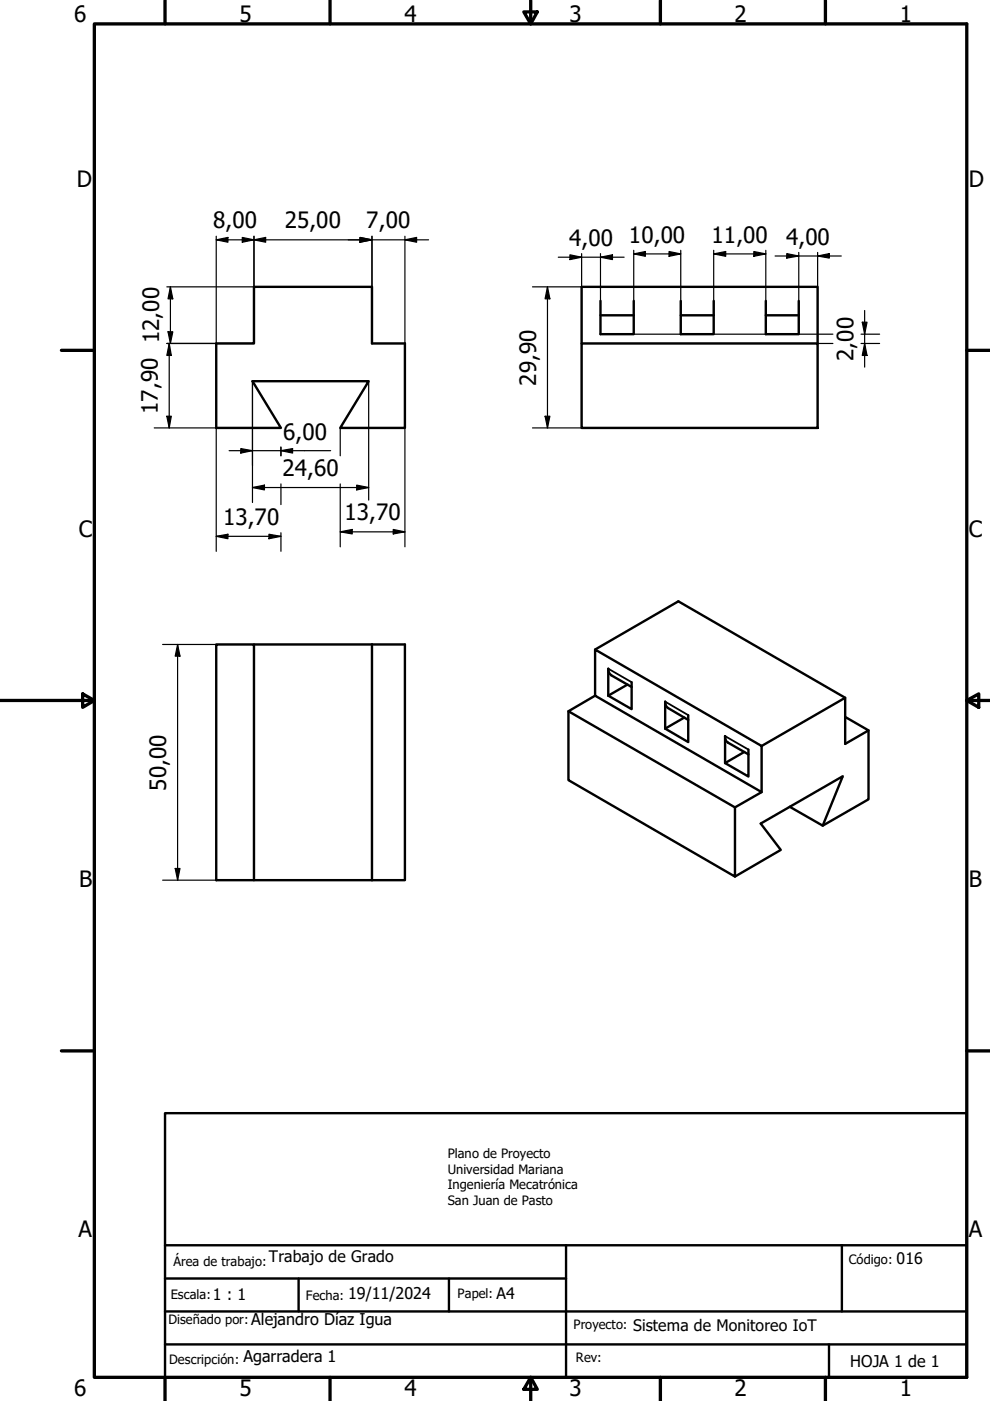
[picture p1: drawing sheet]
<svg xmlns="http://www.w3.org/2000/svg" width="210mm" height="297mm" viewBox="0 0 210 297" stroke-linecap="round" stroke-linejoin="round" font-family="sans-serif">
<!-- layer: Visible (ISO) -->
<g fill="none" stroke="#000" stroke-width=".51">
<path d="M53.8 60.8h25.1v12h7v17.9h-13.8l6.1-9.9h-24.7l6.1 9.9h-13.8v-17.9h8zM123.3 72.8v-12h50.1v12M123.3 72.8h50.1v17.9h-50.1zM127.3 63.8v7.1h7.1v-7.1M127.3 66.9h7.1M144.3 63.8v7.1h7v-7.1M144.3 66.9h7M162.4 63.8v7.1h7v-7.1M162.4 66.9h7M45.8 136.6h8v50h-8zM53.8 136.6h32.1v50h-7M78.9 136.6v50"/>
<path d="M126.2 137.7l17.6-10.2 35.4 20.4v9.8l4.9-2.8-4.9-2.9M126.2 137.7l35.3 20.5v9.7l-35.3-20.4zM120.5 150.8v14.6l35.3 20.5v-14.7M126.2 147.5l-5.7 3.3 35.3 20.4 5.7-3.3M133 145.1l-4 2.4M133.9 145.7l-4.3-2.5-.6-.8v-.6v5.7M133.9 144.6v5.8l-4.9-2.9M145.1 152.1l-4.1 2.4M145.9 151.6v5.7l-4.9-2.8M145.9 152.6l-4.3-2.5-.5-.8-.1-.5v5.7M157.8 159.4l-4.1 2.4M158.7 158.9v5.7l-5-2.8"/>
<path d="M158.7 159.9l-4.3-2.4-.4-.4-.3-1v5.7M179.2 147.9l-17.7 10.3M184.1 154.9v14.6l-9.7 5.6-7-4M174.4 175.1l4.3-10.5-17.4 10 4.2 5.6-9.7 5.7M53.8 186.6h25.1"/>
</g>
<!-- layer: Visible fina (ISO) -->
<path d="M129 141.8l4.9 2.8M141 148.8l4.9 2.8M153.7 156.1l5 2.8" fill="none" stroke="#000" stroke-width=".38"/>
<path d="M35 236h170v56h-170zM35 271.1h85M35 278.1h170M35 264h170M63.3 271.1v7M95.2 271.1v7M120 264v28M178.5 264v14.1M35 285h170M175.8 285v7" fill="none" stroke="#000" stroke-width=".51"/>
<!-- layer: Borde (ISO) -->
<g fill="none" stroke="#000" stroke-width=".7">
<path d="M20 5.1h185v286.9h-185zM35 0v5.1M70 0v5.1M111.1 2.5h2.8l-1.4 2.6zM112.5 0v5.1M140 0v5.1M175 0v5.1M13 74.3h7M205 74.3h5M0 148.5h20M17.5 147.1l2.5 1.4-2.5 1.5zM205 148.5l2.5-1.4v2.9z"/>
<path d="M205 148.5h5M13 222.8h7M205 222.8h5M35 292v5M70 292v5M112.5 292l1.4 2.6h-2.8zM112.5 292v5M140 292v5M175 292v5"/>
</g>
<!-- layer: Cota (ISO) -->
<g fill="none" stroke="#000" stroke-width=".25">
<path d="M45.8 50.8l2.5-.5v1.1zM45.8 50.8h45.1M45.8 50.1v22.7M51.4 50.3l2.4 .5-2.4 .6zM53.8 50.8l2.5-.5v1.1zM53.8 50.1v22.7h-18.4M76.3 50.3l2.6 .5-2.6 .6zM78.9 50.1v22.7M85.9 50.8l2.4-.5v1.1zM85.9 50.1v22.7M118.4 54.5h13.9M120.8 54l2.5 .5-2.5 .5z"/>
<path d="M123.3 53.8v7h-10.4M127.3 54.5l2.6-.5v1zM127.3 53.8v10M134.4 53.8l2.4-.5v1zM134.4 53.8h9.9M134.4 53.1v10.7M141.9 53.3l2.4 .5-2.4 .5zM144.3 53.1v13.8M151.3 53.8l2.6-.5v1zM151.3 53.8h11.1M151.3 53.1v13.8M159.8 53.3l2.6 .5-2.6 .5z"/>
<path d="M162.4 53.1v10.7M164.3 54.3h14.1M166.8 53.8l2.6 .5-2.6 .4zM169.4 53.5v10.3M173.4 54.3l2.4-.5v.9zM173.4 53.5v7.3M35.4 60.8h18.4M35.6 70.3h1l-.5 2.5zM35.9 72.8l.4 2.6h-.9zM35.9 72.8v17.9M36.1 60.8l.5 2.6h-1zM36.1 60.8v12"/>
<path d="M116.1 60.8l.5 2.6h-1zM116.1 60.8v29.9M134.4 70.9h42.2M173.4 72.8h3.2M182.6 72.8h3.9M182.6 70.9h3.9M182.8 68.3h1l-.5 2.6zM183.3 72.8l.5 2.6h-1zM183.3 65.8v12M32.7 90.7h13.1v26.2M35.4 88.3h.9l-.4 2.4zM48.6 95.6h21.5"/>
<path d="M51.1 95.1l2.4 .5-2.4 .5zM53.5 80.8v25.7M59.6 95.6l2.4-.5v1zM59.6 94.8v1.8M72.1 90.7v5.9M78.2 80.8v25.2M85.9 90.7v25.2M112.9 90.7h10.4M115.6 88.3h1l-.5 2.4zM45.8 113.7l2.5-.4v.9zM45.8 113.7h13.8M53.5 103.4l2.6-.5v1z"/>
<path d="M53.5 103.4h24.7M57 113.3l2.6 .4-2.6 .5zM59.6 102.6v4.4M59.6 113v3.9M72.1 112.8l2.6-.5v.9zM72.1 112.8h13.8M72.1 102.6v13.3M75.6 102.9l2.6 .5-2.6 .5zM83.4 112.3l2.5 .5-2.5 .4zM34.5 136.6h11.3M37.7 136.6l.5 2.5h-1.1zM37.7 136.6v50"/>
<path d="M34.5 186.6h11.3M37.1 184.1h1.1l-.5 2.5z"/>
</g>
<g fill="#000">
<path d="M45.8 50.8l2.5-.5v1.1zM51.4 50.3l2.4 .5-2.4 .6zM53.8 50.8l2.5-.5v1.1zM76.3 50.3l2.6 .5-2.6 .6zM85.9 50.8l2.4-.5v1.1zM120.8 54l2.5 .5-2.5 .5zM127.3 54.5l2.6-.5v1zM134.4 53.8l2.4-.5v1zM141.9 53.3l2.4 .5-2.4 .5zM151.3 53.8l2.6-.5v1zM159.8 53.3l2.6 .5-2.6 .5zM166.8 53.8l2.6 .5-2.6 .4z"/>
<path d="M173.4 54.3l2.4-.5v.9zM35.6 70.3h1l-.5 2.5zM35.9 72.8l.4 2.6h-.9zM36.1 60.8l.5 2.6h-1zM116.1 60.8l.5 2.6h-1zM182.8 68.3h1l-.5 2.6zM183.3 72.8l.5 2.6h-1zM35.4 88.3h.9l-.4 2.4zM51.1 95.1l2.4 .5-2.4 .5zM59.6 95.6l2.4-.5v1zM115.6 88.3h1l-.5 2.4zM45.8 113.7l2.5-.4v.9z"/>
<path d="M53.5 103.4l2.6-.5v1zM57 113.3l2.6 .4-2.6 .5zM72.1 112.8l2.6-.5v.9zM75.6 102.9l2.6 .5-2.6 .5zM83.4 112.3l2.5 .5-2.5 .4zM37.7 136.6l.5 2.5h-1.1zM37.1 184.1h1.1l-.5 2.5z"/>
</g>
<g font-size="4.8">
<text x="15.7" y="4.6">6</text>
<text x="50.8" y="4.6">5</text>
<text x="85.8" y="4.6">4</text>
<text x="120.8" y="4.6">3</text>
<text x="155.8" y="4.6">2</text>
<text x="190.8" y="4.6">1</text>
<text x="16.3" y="39.5">D</text>
<text x="205.4" y="39.5">D</text>
<text x="45.2" y="48.4">8,00</text>
<text x="60.4" y="48.4">25,00</text>
<text x="77.7" y="48.4">7,00</text>
<text x="120.6" y="52.1">4,00</text>
<text x="133.3" y="51.4">10,00</text>
<text x="150.9" y="51.4">11,00</text>
<text x="166.7" y="51.9">4,00</text>
<text x="33.7" y="72.8" transform="rotate(-90 33.7 72.8)">12,00</text>
<text x="181" y="76.5" transform="rotate(-90 181 76.5)">2,00</text>
<text x="113.7" y="81.8" transform="rotate(-90 113.7 81.8)">29,90</text>
<text x="33.5" y="87.7" transform="rotate(-90 33.5 87.7)">17,90</text>
<text x="60" y="93.2">6,00</text>
<text x="59.9" y="101">24,60</text>
<text x="16.7" y="113.8">C</text>
<text x="47.3" y="111.4">13,70</text>
<text x="73" y="110.3">13,70</text>
<text x="205.4" y="113.8">C</text>
<text x="35.2" y="167.6" transform="rotate(-90 35.2 167.6)">50,00</text>
<text x="16.8" y="188">B</text>
<text x="205.4" y="188">B</text>
<text x="16.6" y="262.3">A</text>
<text x="205.4" y="262.3">A</text>
<text x="15.7" y="296">6</text>
<text x="50.8" y="296">5</text>
<text x="85.8" y="296">4</text>
<text x="120.8" y="296">3</text>
<text x="155.8" y="296">2</text>
<text x="190.8" y="296">1</text>
</g>
<g font-size="3.4">
<text x="57" y="267.5">Trabajo de Grado</text>
<text x="190.1" y="267.9">016</text>
<text x="45.1" y="275.6">1 : 1</text>
<text x="73.8" y="275.4">19/11/2024</text>
<text x="105.3" y="275.4">A4</text>
<text x="53.3" y="280.8">Alejandro Díaz Igua</text>
<text x="134.2" y="282.2">Sistema de Monitoreo IoT</text>
<text x="51.6" y="288.7">Agarradera 1</text>
<text x="180.3" y="289.8">HOJA 1 de 1</text>
</g>
<g font-size="2.7">
<text x="94.9" y="245.6">Plano de Proyecto</text>
<text x="94.9" y="248.9">Universidad Mariana</text>
<text x="94.9" y="252.1">Ingeniería Mecatrónica</text>
<text x="94.9" y="255.4">San Juan de Pasto</text>
<text x="36.8" y="268.3">Área de trabajo:</text>
<text x="180" y="268.1">Código:</text>
<text x="36.2" y="275.5">Escala:</text>
<text x="64.8" y="275.6">Fecha:</text>
<text x="97" y="275.3">Papel:</text>
<text x="35.8" y="280.7">Diseñado por:</text>
<text x="121.6" y="281.9">Proyecto:</text>
<text x="35.9" y="289.3">Descripción:</text>
<text x="122.1" y="288.8">Rev:</text>
</g>
</svg>
